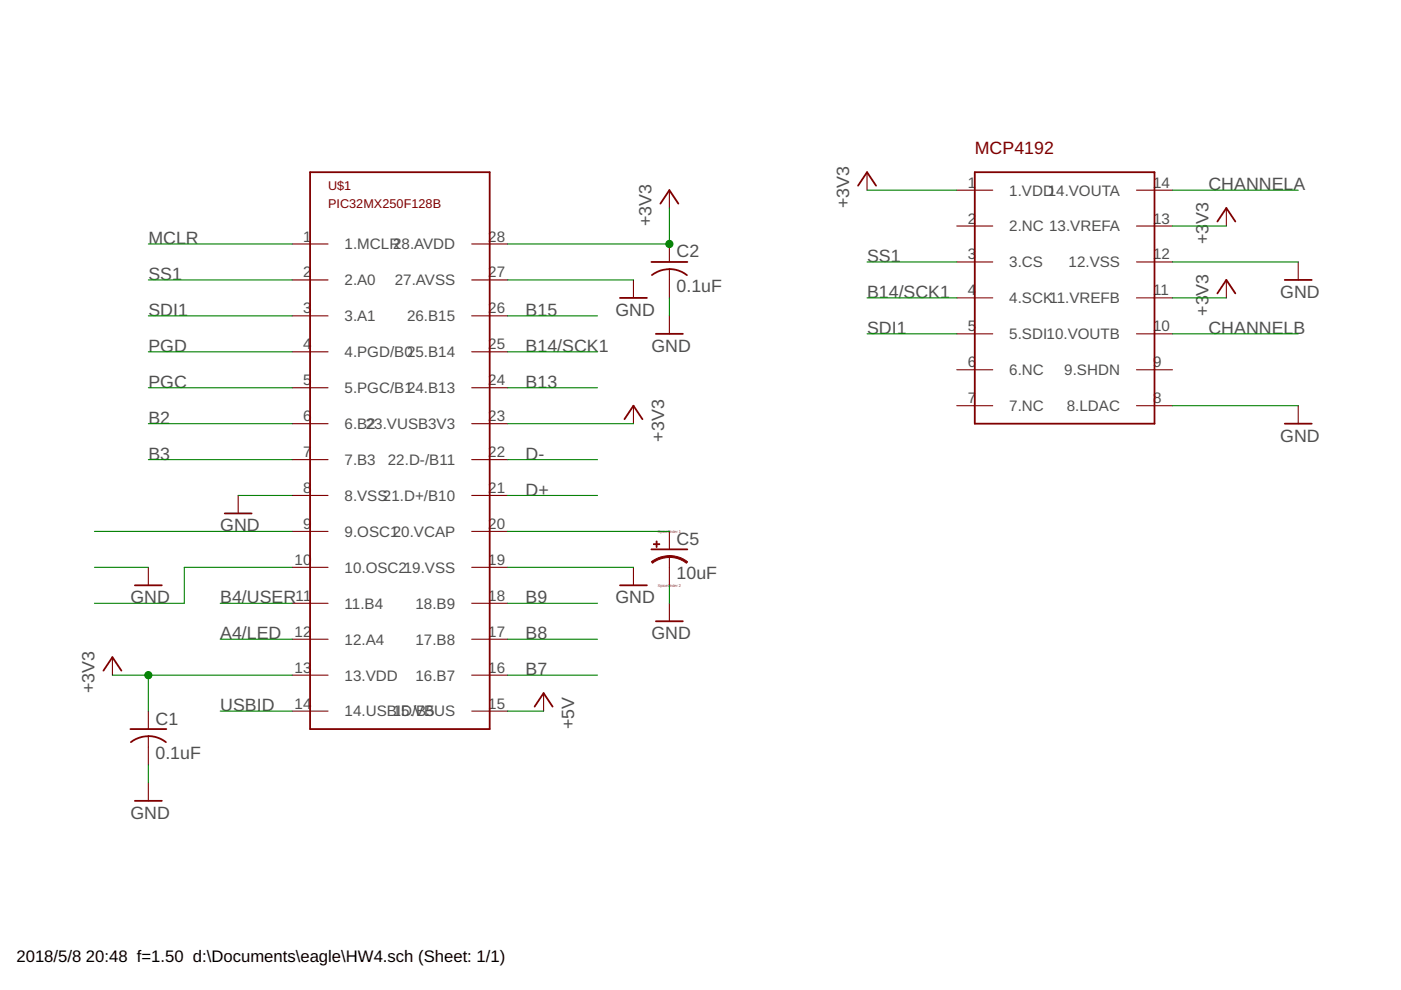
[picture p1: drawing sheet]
<svg xmlns="http://www.w3.org/2000/svg" width="297mm" height="210mm" viewBox="0 0 297 210" stroke-linecap="round" stroke-linejoin="round" font-family="sans-serif">
<g fill="none" stroke="#800000" stroke-width=".23">
<path d="M183.8 36.5v3.8M61.9 51.7h7.7M61.9 59.4h7.7M100 51.7h7.6M100 59.4h7.6M134.3 59.4v3.8M141.9 40.3v3.8M141.9 51.7v3.8M141.9 57.1v6.1M202.9 55.5h7.6M202.9 47.9h7.6M202.9 40.3h7.6"/>
<path d="M241 55.5h7.6M241 47.9h7.6M241 40.3h7.6M260 44.1v3.8M260 59.4v3.8M275.3 55.5v3.9M61.9 67h7.7M61.9 74.6h7.7M100 67h7.6M100 74.6h7.6M141.9 67v3.8M202.9 63.2h7.6"/>
<path d="M202.9 70.8h7.6M202.9 78.4h7.6M241 63.2h7.6M241 70.8h7.6M241 78.4h7.6M61.9 82.2h7.7M61.9 89.8h7.7M61.9 97.5h7.7M100 82.2h7.6M100 89.8h7.6M100 97.5h7.6M134.3 86v3.8"/>
<path d="M202.9 86h7.6M241 86h7.6M275.3 86v3.8M50.5 105.1v3.8M61.9 105.1h7.7M61.9 112.7h7.7M100 105.1h7.6M100 112.7h7.6M141.9 112.7v3.8M141.9 118v6.1M23.8 139.3v3.9M31.5 120.3v3.8"/>
<path d="M61.9 120.3h7.7M61.9 127.9h7.7M61.9 135.5h7.7M100 120.3h7.6M100 127.9h7.6M100 135.5h7.6M134.3 120.3v3.8M141.9 127.9v3.8M31.5 150.8v3.8M31.5 156.1v6.1M61.9 143.2h7.7M61.9 150.8h7.7"/>
<path d="M100 143.2h7.6M100 150.8h7.6M115.3 147v3.8M31.5 166v3.8"/>
</g>
<g fill="none" stroke="#800000" stroke-width=".38">
<path d="M65.7 36.5h38.1v118.1h-38.1zM181.9 39.4l1.9-2.9 1.9 2.9M206.7 36.5h38.1v53.3h-38.1zM138.1 55.5h7.6M140 43.2l1.9-2.9 1.9 2.9M141.9 57l2 .4 1.7 .9M141.9 57.1l-1.9 .3-1.8 .9M258.1 47l1.9-2.9 1.9 2.9M272.4 59.4h5.7M131.4 63.2h5.8M139.1 70.8h5.7M258.1 62.2l1.9-2.8 1.9 2.8"/>
<path d="M132.4 88.9l1.9-2.9 1.9 2.9M272.4 89.8h5.7M47.6 108.9h5.8M138.1 116.5h7.6M28.6 124.1h5.7M131.4 124.1h5.8M139.1 131.7h5.7M21.9 142.2l1.9-2.9 1.9 2.9M27.6 154.6h7.7M31.5 156.1l1.9 .3 1.8 1M31.5 156.1l-2 .3-1.8 1M113.3 149.8l2-2.8 1.9 2.8"/>
<path d="M28.6 169.8h5.7"/>
</g>
<g fill="#800000" stroke="#800000" stroke-width=".21">
<path d="M141.9 117.8l1.1 .1a5.6 5.6 0 0 1 2.8 1.2l-.3 .3-1.7-.9-1.9-.3z" fill-rule="evenodd"/>
<path d="M138.1 119.1l1.5-.8 1.3-.4 1-.1v.4l-1.9 .3-1.7 .9z" fill-rule="evenodd"/>
</g>
<g fill="#800000" stroke="#800000" stroke-width=".21">
<path d="M138.6 115.3h1.3v.2h-1.3z"/>
<path d="M139.1 114.7h.2v1.3h-.2z"/>
</g>
<g fill="none" stroke="#008000" stroke-width=".23">
<path d="M31.5 59.4h30.4M31.5 51.7h30.4M107.6 59.4h26.7M141.9 44.1v7.6h-34.3M183.8 55.5h19.1M183.8 40.3h19.1M248.6 55.5h26.7M248.6 47.9h11.4M248.6 40.3h26.7M31.5 74.6h30.4M31.5 67h30.4M107.6 74.6h19.1"/>
<path d="M107.6 67h19.1M141.9 63.2v3.8M183.8 63.2h19.1M183.8 70.8h19.1M248.6 63.2h11.4M248.6 70.8h26.7M31.5 89.8h30.4M31.5 82.2h30.4M31.5 97.5h30.4M107.6 89.8h26.7M107.6 82.2h19.1M107.6 97.5h19.1"/>
<path d="M248.6 86h26.7M20 112.7h41.9M50.5 105.1h11.4M107.6 105.1h19.1M107.6 112.7h34.3M20 120.3h11.5M46.7 127.9h15.2M46.7 135.5h15.2M61.9 120.3h-22.8v7.6h-19.1M107.6 120.3h26.7M107.6 127.9h19.1M107.6 135.5h19.1"/>
<path d="M141.9 124.1v3.8M23.8 143.2h38.1M31.5 143.2v7.6M46.7 150.8h15.2M107.6 150.8h7.7M107.6 143.2h19.1M31.5 162.2v3.8"/>
</g>
<g fill="#008000" stroke="#008000" stroke-width=".21">
<circle cx="31.5" cy="143.2" r=".76"/>
<circle cx="141.9" cy="51.7" r=".76"/>
</g>
<text font-size="3.8" fill="#800000" x="206.7" y="32.7">MCP4192</text>
<g font-size="3.8" fill="#505050">
<text x="256.2" y="40.3">CHANNELA</text>
<text x="138.1" y="47.9" transform="rotate(-90 138.1 47.9)">+3V3</text>
<text x="180" y="44.1" transform="rotate(-90 180 44.1)">+3V3</text>
<text x="256.2" y="47.4" transform="rotate(-90 256.2 47.4)">V3</text>
<text x="31.5" y="51.7">MCLR</text>
<text x="256.2" y="51.7" transform="rotate(-90 256.2 51.7)">+3</text>
<text x="31.5" y="59.4">SS1</text>
<text x="143.4" y="54.6">C2</text>
<text x="183.8" y="55.5">SS1</text>
<text x="143.4" y="61.8">0.1uF</text>
<text x="183.8" y="63.2">B14/SCK1</text>
<text x="256.2" y="62.7" transform="rotate(-90 256.2 62.7)">V3</text>
<text x="271.4" y="63.2">GND</text>
<text x="31.5" y="67">SDI1</text>
<text x="111.4" y="67">B15</text>
<text x="130.5" y="67">GND</text>
<text x="183.8" y="70.8">SDI1</text>
<text x="256.2" y="67" transform="rotate(-90 256.2 67)">+3</text>
<text x="256.2" y="70.8">CHANNELB</text>
<text x="31.5" y="74.6">PGD</text>
<text x="111.4" y="74.6">B14/SCK1</text>
<text x="138.1" y="74.6">GND</text>
<text x="31.5" y="82.2">PGC</text>
<text x="111.4" y="82.2">B13</text>
<text x="31.5" y="89.8">B2</text>
<text x="140.8" y="93.6" transform="rotate(-90 140.8 93.6)">+3V3</text>
<text x="271.4" y="93.6">GND</text>
<text x="31.5" y="97.4">B3</text>
<text x="111.4" y="97.4">D-</text>
<text x="111.4" y="105.1">D+</text>
<text x="46.7" y="112.7">GND</text>
<text x="143.4" y="115.5">C5</text>
<text x="143.4" y="122.8">10uF</text>
<text x="27.6" y="127.9">GND</text>
<text x="46.7" y="127.9">B4/USER</text>
<text x="111.4" y="127.9">B9</text>
<text x="130.5" y="127.9">GND</text>
<text x="46.7" y="135.5">A4/LED</text>
<text x="111.4" y="135.5">B8</text>
<text x="138.1" y="135.5">GND</text>
<text x="111.4" y="143.1">B7</text>
<text x="20" y="147" transform="rotate(-90 20 147)">+3V3</text>
<text x="33" y="153.6">C1</text>
<text x="46.7" y="150.8">USBID</text>
<text x="121.7" y="154.6" transform="rotate(-90 121.7 154.6)">+5V</text>
<text x="33" y="160.9">0.1uF</text>
<text x="27.6" y="173.6">GND</text>
</g>
<g font-size="3.5">
<text x="3.5" y="203.9">2018/5/8</text>
<text x="18.2" y="203.9">20:48 f=1.50 d:\Documents\eagle\HW4.sch (Sheet: 1/1)</text>
</g>
<g font-size="3.2" fill="#505050">
<text x="205.2" y="39.8">1</text>
<text x="214" y="41.5">1.VDD14.VOUTA</text>
<text x="244.5" y="39.8">14</text>
<text x="205.2" y="47.4">2</text>
<text x="244.5" y="47.4">13</text>
<text x="64.2" y="51.2">1</text>
<text x="73.1" y="52.9">1.MCLR</text>
<text x="83.3" y="52.9">28.AVDD</text>
<text x="103.5" y="51.2">28</text>
<text x="214" y="49.1">2.NC 13.VREFA</text>
<text x="64.2" y="58.8">2</text>
<text x="103.5" y="58.8">27</text>
<text x="205.2" y="55">3</text>
<text x="214" y="56.7">3.CS</text>
<text x="226.6" y="56.7">12.VSS</text>
<text x="244.5" y="55">12</text>
<text x="73.1" y="60.5">2.A0</text>
<text x="83.7" y="60.5">27.AVSS</text>
<text x="205.2" y="62.6">4</text>
<text x="214" y="64.3">4.SCK11.VREFB</text>
<text x="244.5" y="62.6">11</text>
<text x="64.2" y="66.4">3</text>
<text x="73.1" y="68.1">3.A1</text>
<text x="86.3" y="68.1">26.B15</text>
<text x="103.5" y="66.4">26</text>
<text x="205.2" y="70.2">5</text>
<text x="214" y="71.9">5.SDI10.VOUTB</text>
<text x="244.5" y="70.2">10</text>
<text x="64.2" y="74.1">4</text>
<text x="73.1" y="75.7">4.PGD/B025.B14</text>
<text x="103.5" y="74.1">25</text>
<text x="205.2" y="77.9">6</text>
<text x="244.5" y="77.9">9</text>
<text x="64.2" y="81.7">5</text>
<text x="73.1" y="83.4">5.PGC/B124.B13</text>
<text x="103.5" y="81.7">24</text>
<text x="214" y="79.5">6.NC</text>
<text x="225.6" y="79.5">9.SHDN</text>
<text x="64.2" y="89.3">6</text>
<text x="103.5" y="89.3">23</text>
<text x="205.2" y="85.5">7</text>
<text x="214" y="87.2">7.NC</text>
<text x="226.2" y="87.2">8.LDAC</text>
<text x="244.5" y="85.5">8</text>
<text x="73.1" y="91">6.B23.VUSB3V3</text>
<text x="77.9" y="91">2</text>
<text x="64.2" y="96.9">7</text>
<text x="73.1" y="98.6">7.B3</text>
<text x="82.2" y="98.6">22.D-/B11</text>
<text x="103.5" y="96.9">22</text>
<text x="64.2" y="104.5">8</text>
<text x="73.1" y="106.2">8.VSS21.D+/B10</text>
<text x="103.5" y="104.5">21</text>
<text x="64.2" y="112.1">9</text>
<text x="73.1" y="113.8">9.OSC120.VCAP</text>
<text x="103.5" y="112.1">20</text>
<text x="62.4" y="119.8">10</text>
<text x="103.5" y="119.8">19</text>
<text x="73.1" y="121.4">10.OSC219.VSS</text>
<text x="62.7" y="127.4">11</text>
<text x="73.1" y="129.1">11.B4</text>
<text x="88.1" y="129.1">18.B9</text>
<text x="103.5" y="127.4">18</text>
<text x="62.4" y="135">12</text>
<text x="73.1" y="136.7">12.A4</text>
<text x="88.1" y="136.7">17.B8</text>
<text x="103.5" y="135">17</text>
<text x="62.4" y="142.6">13</text>
<text x="103.5" y="142.6">16</text>
<text x="73.1" y="144.3">13.VDD</text>
<text x="88.1" y="144.3">16.B7</text>
<text x="62.4" y="150.2">14</text>
<text x="73.1" y="151.9">14.USB1ID/B5</text>
<text x="85.1" y="151.9">5.VBUS</text>
<text x="103.5" y="150.2">15</text>
</g>
<g font-size="2.7" fill="#800000">
<text x="69.5" y="40.3">U$1</text>
<text x="69.5" y="44.1">PIC32MX250F128B</text>
</g>
<g font-size=".8" fill="#800080">
<text x="139.5" y="113">SpiceOrder 1</text>
<text x="139.5" y="124.4">SpiceOrder 2</text>
</g>
</svg>
